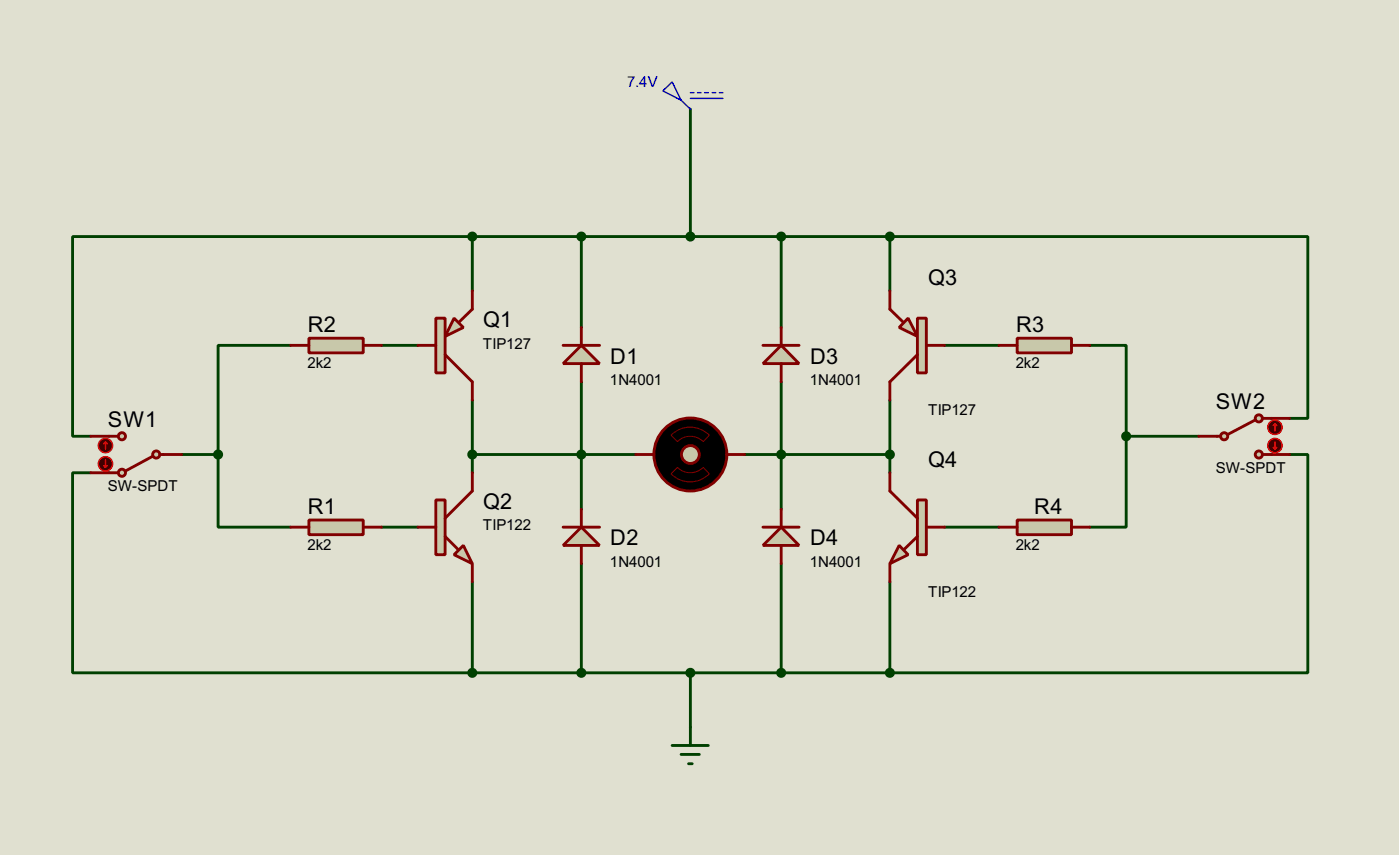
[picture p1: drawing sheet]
<svg xmlns="http://www.w3.org/2000/svg" width="196mm" height="120mm" viewBox="0 0 196 120" stroke-linecap="round" stroke-linejoin="round" font-family="sans-serif">
<path d="M0 0h195.7v119.5h-195.7z" fill="#e0e0d0"/>
<g fill="none" stroke="#004000" stroke-width=".4">
<path d="M96.6 15.3v17.8M66.1 33.1h-55.9v27.9h2.5M66.1 33.1v7.6M66.1 33.1h58.4M81.3 33.1v12.7M109.3 33.1v12.7M124.5 33.1h58.4v25.4h-2.5M124.5 33.1v7.6M40.7 48.3h-10.2v15.2M53.4 48.3h5.1M66.1 55.9v10.2M81.3 53.4v17.8"/>
<path d="M109.3 53.4v17.8M124.5 55.9v10.2M132.1 48.3h7.6M152.4 48.3h5.1v12.7M12.7 66.1h-2.5v27.9h55.9M25.4 63.5h5.1M30.5 63.5v10.2h10.2M53.4 73.7h5.1M66.1 63.5h22.8M81.3 78.8v15.2M104.2 63.5h20.3M109.3 78.8v15.2"/>
<path d="M132.1 73.7h7.6M157.5 61v12.7h-5.1M157.5 61h10.2M180.4 63.5h2.5v30.5h-58.4M66.1 81.3v12.7M66.1 94h58.4M96.6 94v7.6M124.5 81.3v12.7"/>
</g>
<path d="M63.5 44.5l1.3 1.3-2.5 1.2z" fill="#c8c8aa" stroke="#800000" stroke-width=".4"/>
<path d="M61 44.5h1.3v7.6h-1.3z" fill="#c8c8aa" stroke="#800000" stroke-width=".4"/>
<path d="M58.5 48.3h2.5M62.3 49.6l3.8 3.8v2.5M66.1 40.7v2.5l-1.8 1.8" fill="none" stroke="#800000" stroke-width=".4"/>
<path d="M63.5 77.5l1.3-1.3 1.3 2.6z" fill="#c8c8aa" stroke="#800000" stroke-width=".4"/>
<path d="M61 69.9h1.3v7.6h-1.3z" fill="#c8c8aa" stroke="#800000" stroke-width=".4"/>
<path d="M58.5 73.7h2.5M62.3 75l1.7 1.7M66.1 66.1v2.5l-3.8 3.8M66.1 78.8v2.5" fill="none" stroke="#800000" stroke-width=".4"/>
<path d="M81.3 48.3l2.6 2.5h-5.1z" fill="#c8c8aa" stroke="#800000" stroke-width=".4"/>
<path d="M78.8 48.3h5.1M81.3 45.8v2.5M81.3 50.8v2.6" fill="none" stroke="#800000" stroke-width=".4"/>
<path d="M81.3 73.7l2.6 2.5h-5.1z" fill="#c8c8aa" stroke="#800000" stroke-width=".4"/>
<path d="M78.8 73.7h5.1M81.3 71.2v2.5M81.3 76.2v2.6" fill="none" stroke="#800000" stroke-width=".4"/>
<path d="M127 44.5l1.3 2.5-2.5-1.2z" fill="#c8c8aa" stroke="#800000" stroke-width=".4"/>
<path d="M128.3 44.5h1.3v7.6h-1.3z" fill="#c8c8aa" stroke="#800000" stroke-width=".4"/>
<path d="M124.5 40.7v2.5l1.8 1.8M128.3 49.6l-3.8 3.8v2.5M129.6 48.3h2.5" fill="none" stroke="#800000" stroke-width=".4"/>
<path d="M125.8 76.2l1.2 1.3-2.5 1.3z" fill="#c8c8aa" stroke="#800000" stroke-width=".4"/>
<path d="M128.3 69.9h1.3v7.6h-1.3z" fill="#c8c8aa" stroke="#800000" stroke-width=".4"/>
<path d="M124.5 66.1v2.5l3.8 3.8M124.5 78.8v2.5M128.3 75l-1.8 1.7M129.6 73.7h2.5" fill="none" stroke="#800000" stroke-width=".4"/>
<path d="M106.7 50.8l2.6-2.5 2.5 2.5z" fill="#c8c8aa" stroke="#800000" stroke-width=".4"/>
<path d="M106.7 48.3h5.1M109.3 45.8v2.5M109.3 50.8v2.6" fill="none" stroke="#800000" stroke-width=".4"/>
<path d="M106.7 76.2l2.6-2.5 2.5 2.5z" fill="#c8c8aa" stroke="#800000" stroke-width=".4"/>
<path d="M106.7 73.7h5.1M109.3 71.2v2.5M109.3 76.2v2.6" fill="none" stroke="#800000" stroke-width=".4"/>
<g fill="#004000" stroke="#004000" stroke-width=".4">
<circle cx="66" cy="63.5" r=".5"/>
<circle cx="81.3" cy="63.5" r=".5"/>
<circle cx="124.4" cy="63.5" r=".5"/>
<circle cx="109.2" cy="63.5" r=".5"/>
<circle cx="81.3" cy="33.1" r=".5"/>
<circle cx="109.2" cy="33.1" r=".5"/>
<circle cx="96.5" cy="33.1" r=".5"/>
<circle cx="81.3" cy="94" r=".5"/>
<circle cx="96.5" cy="94" r=".5"/>
<circle cx="109.2" cy="94" r=".5"/>
</g>
<path d="M92.7 12.7l1.3-1.2 1.3 2.5zM95.3 14l1.3 1.3M96.6 13h.5M96.6 13.8h4.5M97.6 13h.5M98.6 13h.5M99.6 13h.5M100.6 13h.5" fill="none" stroke="#0000c0" stroke-width=".2"/>
<path d="M94 104.2h5.1M95.3 105.4h2.5M96.3 106.7h.5M96.6 101.6v2.6" fill="none" stroke="#004000" stroke-width=".4"/>
<circle cx="96.5" cy="63.5" r="5.1" fill="#000" stroke="#800000" stroke-width=".4"/>
<path d="M93.9 66.2l.9-.9a2.53 2.53 0 0 0 3.6 0l.8 .9a3.7 3.7 0 0 1-5.3 0zM93.9 60.8a3.7 3.7 0 0 1 5.3 0l-.8 .9a2.54 2.54 0 0 0-3.6 0z" fill="none" stroke="#800000" stroke-width=".14"/>
<circle cx="96.5" cy="63.5" r="1.25" fill="#c8c8aa" stroke="#800000" stroke-width=".4"/>
<path d="M88.9 63.5h2.6M101.6 63.5h2.6" fill="none" stroke="#800000" stroke-width=".4"/>
<path d="M43.2 72.7h7.6v2h-7.6z" fill="#c8c8aa" stroke="#800000" stroke-width=".4"/>
<path d="M40.7 73.7h2.5M50.8 73.7h2.6" fill="none" stroke="#800000" stroke-width=".4"/>
<path d="M43.2 47.3h7.6v2h-7.6z" fill="#c8c8aa" stroke="#800000" stroke-width=".4"/>
<path d="M40.7 48.3h2.5M50.8 48.3h2.6" fill="none" stroke="#800000" stroke-width=".4"/>
<path d="M142.3 47.3h7.6v2h-7.6z" fill="#c8c8aa" stroke="#800000" stroke-width=".4"/>
<path d="M139.7 48.3h2.6M149.9 48.3h2.5" fill="none" stroke="#800000" stroke-width=".4"/>
<path d="M142.3 72.7h7.6v2h-7.6z" fill="#c8c8aa" stroke="#800000" stroke-width=".4"/>
<path d="M139.7 73.7h2.6M149.9 73.7h2.5" fill="none" stroke="#800000" stroke-width=".4"/>
<g fill="#004000" stroke="#004000" stroke-width=".4">
<circle cx="124.4" cy="94" r=".5"/>
<circle cx="66" cy="94" r=".5"/>
<circle cx="30.5" cy="63.5" r=".5"/>
<circle cx="66" cy="33.1" r=".5"/>
</g>
<circle cx="21.8" cy="63.5" r=".5" fill="#c8c8aa" stroke="#800000" stroke-width=".4"/>
<path d="M22.4 63.5h.5" fill="none" stroke="#800000" stroke-width=".4"/>
<circle cx="17" cy="66.1" r=".5" fill="#c8c8aa" stroke="#800000" stroke-width=".4"/>
<path d="M15.3 66.1h1.2M21.4 63.8l-3.8 2" fill="none" stroke="#800000" stroke-width=".4"/>
<circle cx="17" cy="61" r=".5" fill="#c8c8aa" stroke="#800000" stroke-width=".4"/>
<path d="M12.7 61h3.8M12.7 66.1h2.6M22.9 63.5h2.5" fill="none" stroke="#800000" stroke-width=".4"/>
<circle cx="14.7" cy="62.3" r="1" fill="#400000" stroke="#f00" stroke-width=".2"/>
<path d="M14.8 61.8l.2 .2M14.8 61.8l-.3 .2M14.8 61.8v1" fill="none" stroke="#f00" stroke-width=".2"/>
<circle cx="14.7" cy="64.8" r="1" fill="#400000" stroke="#f00" stroke-width=".2"/>
<path d="M14.5 65.1l.3 .2M14.8 64.3v1M15 65.1l-.2 .2" fill="none" stroke="#f00" stroke-width=".2"/>
<circle cx="171.2" cy="61" r=".5" fill="#c8c8aa" stroke="#800000" stroke-width=".4"/>
<path d="M170.2 61h.5" fill="none" stroke="#800000" stroke-width=".4"/>
<circle cx="176" cy="58.5" r=".5" fill="#c8c8aa" stroke="#800000" stroke-width=".4"/>
<path d="M175.5 58.7l-3.8 2M176.6 58.5h1.2" fill="none" stroke="#800000" stroke-width=".4"/>
<circle cx="176" cy="63.5" r=".5" fill="#c8c8aa" stroke="#800000" stroke-width=".4"/>
<path d="M177.8 58.5h2.6M167.7 61h2.5M176.6 63.5h3.8" fill="none" stroke="#800000" stroke-width=".4"/>
<circle cx="178.3" cy="62.3" r="1" fill="#400000" stroke="#f00" stroke-width=".2"/>
<path d="M178.1 62.5l.2 .3M178.3 61.8v1M178.6 62.5l-.3 .3" fill="none" stroke="#f00" stroke-width=".2"/>
<circle cx="178.3" cy="59.7" r="1" fill="#400000" stroke="#f00" stroke-width=".2"/>
<path d="M178.3 59.2l-.2 .3M178.3 59.2l.3 .3M178.3 59.2v1" fill="none" stroke="#f00" stroke-width=".2"/>
<g fill="#004000" stroke="#004000" stroke-width=".4">
<circle cx="157.5" cy="61" r=".5"/>
<circle cx="124.4" cy="33.1" r=".5"/>
</g>
<g font-size="3.4">
<text x="129.8" y="39.9">Q3</text>
<text x="43.1" y="46.5">R2</text>
<text x="67.6" y="45.8">Q1</text>
<text x="142.1" y="46.5">R3</text>
<text x="85.4" y="50.8">D1</text>
<text x="113.3" y="50.8">D3</text>
<text x="15.1" y="59.7">SW1</text>
<text x="170.1" y="57.1">SW2</text>
<text x="129.8" y="65.3">Q4</text>
<text x="43.1" y="71.9">R1</text>
<text x="67.6" y="71.2">Q2</text>
<text x="144.7" y="71.9">R4</text>
<text x="85.4" y="76.2">D2</text>
<text x="113.3" y="76.2">D4</text>
</g>
<text font-size="2.4" fill="#0000c0" x="87.7" y="12.2">7.4V</text>
<g font-size="2.4">
<text x="43" y="51.4">2k2</text>
<text x="67.5" y="48.7">TIP127</text>
<text x="85.3" y="53.8">1N4001</text>
<text x="113.3" y="53.8">1N4001</text>
<text x="142.1" y="51.4">2k2</text>
<text x="129.8" y="58">TIP127</text>
<text x="15.1" y="68.7">SW-SPDT</text>
<text x="170" y="66.1">SW-SPDT</text>
<text x="43" y="76.8">2k2</text>
<text x="67.5" y="74.1">TIP122</text>
<text x="142.1" y="76.8">2k2</text>
<text x="85.3" y="79.2">1N4001</text>
<text x="113.3" y="79.2">1N4001</text>
<text x="129.8" y="83.4">TIP122</text>
</g>
</svg>
